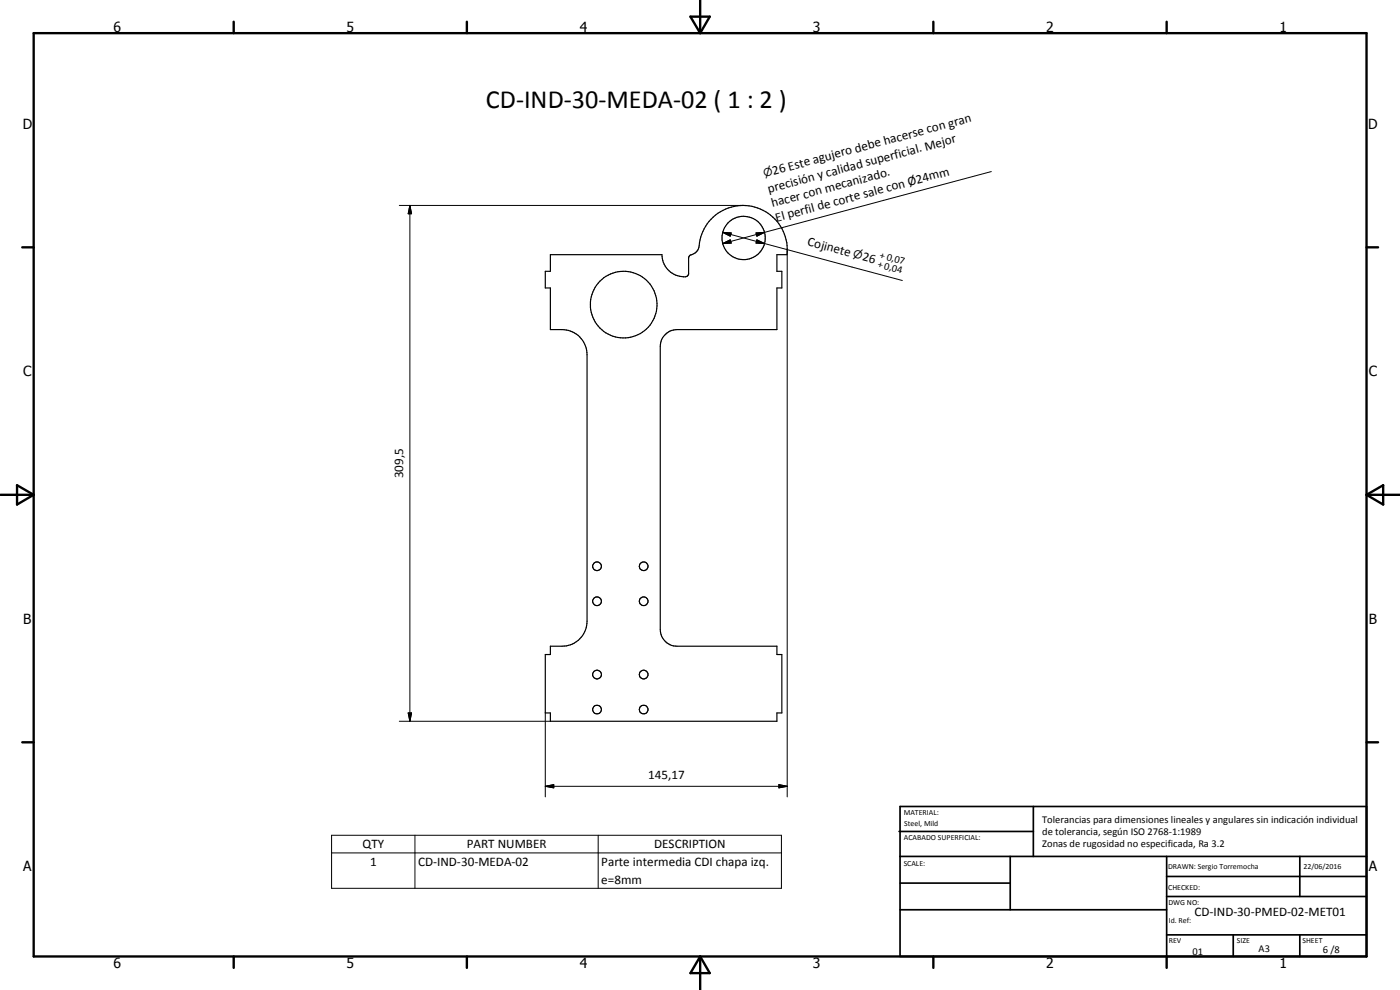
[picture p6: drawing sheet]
<svg xmlns="http://www.w3.org/2000/svg" width="420mm" height="297mm" viewBox="0 0 420 297" stroke-linecap="round" stroke-linejoin="round" font-family="sans-serif">
<g fill="none" stroke="#000" stroke-width=".35">
<path d="M165.2 76.4h33.5a6.5 6.5 0 0 0 7.5 6.5l.5-.6v-4.9l.3-.8a3.5 3.5 0 0 0 2.9-3.7 13.2 13.2 0 0 1 14.9-11.1 13.2 13.2 0 0 1 11.4 14.6h-3v5h1.4v5h-1.4v12.5h-30.1a5.1 5.1 0 0 0-4.9 5v85a5 5 0 0 0 4.9 5h30.1v2.5h1.4v17.5h-1.4v2.5h-68v-2.5h-1.6v-17.5h1.6v-2.5a11.3 11.3 0 0 0 7.2-1 7.6 7.6 0 0 0 3.8-6.5v-80a7.5 7.5 0 0 0-7.5-7.5h-3.5v-12.5h-1.6v-5h1.6z"/>
<circle cx="223.2" cy="71.4" r="6.5"/>
<circle cx="187.2" cy="91.4" r="10"/>
<circle cx="179.2" cy="169.9" r="1.31"/>
<circle cx="193.2" cy="169.9" r="1.32"/>
<circle cx="179.2" cy="180.4" r="1.3"/>
<circle cx="193.2" cy="180.4" r="1.32"/>
<circle cx="179.2" cy="212.9" r="1.3"/>
<circle cx="179.2" cy="202.4" r="1.32"/>
<circle cx="193.2" cy="202.4" r="1.31"/>
<circle cx="193.2" cy="212.9" r="1.29"/>
</g>
<g fill="none" stroke="#000" stroke-width=".71">
<path d="M10.1 9.9h400v277.1h-400zM70.1 6.5v3.4M140.1 6.5v3.4M207.2 5h5.8l-2.9 4.9zM210.1 0v9.9M280.1 6.5v3.4M350.1 6.5v3.4M6.7 74.2h3.4M410.1 74.2h3.5M.1 148.5h10M5.1 145.6l5 2.9-5 2.9zM410.1 148.5h10"/>
<path d="M410.1 148.5l5-2.9v5.8zM6.7 222.7h3.4M410.1 222.7h3.5M70.1 287v3.4M140.1 287v3.4M210.1 287v10M210.1 287l2.9 5h-5.8zM280.1 287v3.4M350.1 287v3.4"/>
</g>
<g fill="none" stroke="#000" stroke-width=".51">
<path d="M269.8 249.5h40.3M270.1 242h140v45h-140zM270.1 257h140M303.2 257v16M310.1 242v15M350.1 257v30M390.1 257v12M270.1 265h33.1M270.1 273h80M350.1 269h60M350.1 263h60M350.1 280.5h60"/>
<path d="M370.1 280.5v6.5M390.1 280.5v6.5"/>
</g>
<g fill="none" stroke="#000" stroke-width=".3">
<path d="M297.5 51.5l-68.1 18.2M119.8 61.6h103.2M123 61.6l.5 2.5h-1zM123 61.6v154.8M216.9 73.1l2.2-1.1 .3 .9zM216.9 69.7l2.5 .2-.3 1zM216.9 69.7l12.5 3.4M226.9 69.9l2.5-.2-2.3 1.2zM227.1 72l2.3 1.1-2.5-.2zM229.4 69.7l-12.5 3.4M229.4 73.1l41.4 11.1M236.3 74.9v164.2"/>
<path d="M119.8 216.4h45.4M122.5 213.9h1l-.5 2.5zM163.6 213.9v25.2M163.6 235.9l2.6-.5v1zM163.6 235.9h72.7M233.8 235.4l2.5 .5-2.5 .5zM99.5 250.6h135v15.9h-135zM99.5 255.9h135M124.5 250.6v15.9M179.5 250.6v15.9"/>
</g>
<path d="M123 61.6l.5 2.5h-1zM216.9 73.1l2.2-1.1 .3 .9zM216.9 69.7l2.5 .2-.3 1zM227.1 72l2.3 1.1-2.5-.2zM226.9 69.9l2.5-.2-2.3 1.2zM122.5 213.9h1l-.5 2.5zM163.6 235.9l2.6-.5v1zM233.8 235.4l2.5 .5-2.5 .5z" fill="#000"/>
<text font-size="7.9" x="145.8" y="32.4">CD-IND-30-MEDA-02 ( 1 : 2 )</text>
<g font-size="4.2">
<text x="34" y="9.6">6</text>
<text x="104" y="9.6">5</text>
<text x="174" y="9.6">4</text>
<text x="244" y="9.6">3</text>
<text x="314" y="9.6">2</text>
<text x="384" y="9.6">1</text>
<text x="6.8" y="38.7">D</text>
<text x="410.6" y="38.7">D</text>
<text x="7" y="112.9">C</text>
<text x="410.8" y="112.9">C</text>
<text x="7" y="187.1">B</text>
<text x="410.8" y="187.1">B</text>
<text x="7" y="261.4">A</text>
<text x="410.8" y="261.4">A</text>
<text x="34" y="290.4">6</text>
<text x="104" y="290.4">5</text>
<text x="174" y="290.4">4</text>
<text x="244" y="290.4">3</text>
<text x="314" y="290.4">2</text>
<text x="384" y="290.4">1</text>
</g>
<g font-size="3.9">
<text x="232.1" y="52.5" transform="rotate(-15 232.1 52.5)">26 Este agujero debe hacerse con gran</text>
<text x="230.7" y="57.8" transform="rotate(-15 230.7 57.8)">precisión y calidad superficial. Mejor</text>
<text x="231.8" y="62.1" transform="rotate(-15 231.8 62.1)">hacer con mecanizado.</text>
<text x="233" y="66.5" transform="rotate(-15 233 66.5)">El perfil de corte sale con Ø24mm</text>
<text x="242.1" y="73.6" transform="rotate(15 242.1 73.6)">Cojinete</text>
<text x="258.6" y="77.9" transform="rotate(15 258.6 77.9)">26</text>
<text x="121" y="143.6" transform="rotate(-90 121 143.6)">309,5</text>
<text x="194.5" y="233.8">145,17</text>
<text x="108.8" y="254.5">QTY</text>
<text x="140.1" y="254.5">PART NUMBER</text>
<text x="196.3" y="254.5">DESCRIPTION</text>
<text x="111.1" y="259.8">1</text>
<text x="125.5" y="259.8">CD-IND-30-MEDA-02</text>
<text x="180.5" y="259.9">Parte intermedia CDI chapa izq.</text>
<text x="180.5" y="265.2">e=8mm</text>
<text x="358.5" y="275">CD-IND-30-PMED-02-MET01</text>
</g>
<g font-size="3.3">
<text x="229.4" y="53.2" transform="rotate(-15 229.4 53.2)">n</text>
<text x="255.9" y="77.3" transform="rotate(15 255.9 77.3)">n</text>
</g>
<g font-size="3.1">
<text x="263.9" y="77.6" transform="rotate(15 263.9 77.6)">+0,07</text>
<text x="263.2" y="80.1" transform="rotate(15 263.2 80.1)">+0,04</text>
<text x="312.7" y="246.8">Tolerancias para dimensiones lineales y angulares sin indicación individual</text>
<text x="312.7" y="250.4">de tolerancia, según ISO 2768-1:1989</text>
<text x="312.7" y="254">Zonas de rugosidad no especificada, Ra 3.2</text>
<text x="357.9" y="286.4">01</text>
<text x="377.7" y="285.6">A3</text>
<text x="397" y="285.9">6 /8</text>
</g>
<g font-size="2.4">
<text x="271.2" y="244.4">MATERIAL:</text>
<text x="271.3" y="252">ACABADO SUPERFICIAL:</text>
<text x="271.4" y="247.9">Steel, Mild</text>
<text x="271.2" y="259.7">SCALE:</text>
<text x="350.6" y="260.8">DRAWN: Sergio Torremocha</text>
<text x="391.2" y="260.6">22/06/2016</text>
<text x="350.6" y="267">CHECKED:</text>
<text x="350.6" y="271.4">DWG NO:</text>
<text x="350.8" y="276.9">Id. Ref:</text>
<text x="350.8" y="282.8">REV</text>
<text x="371.2" y="282.9">SIZE</text>
<text x="390.9" y="282.9">SHEET</text>
</g>
</svg>
